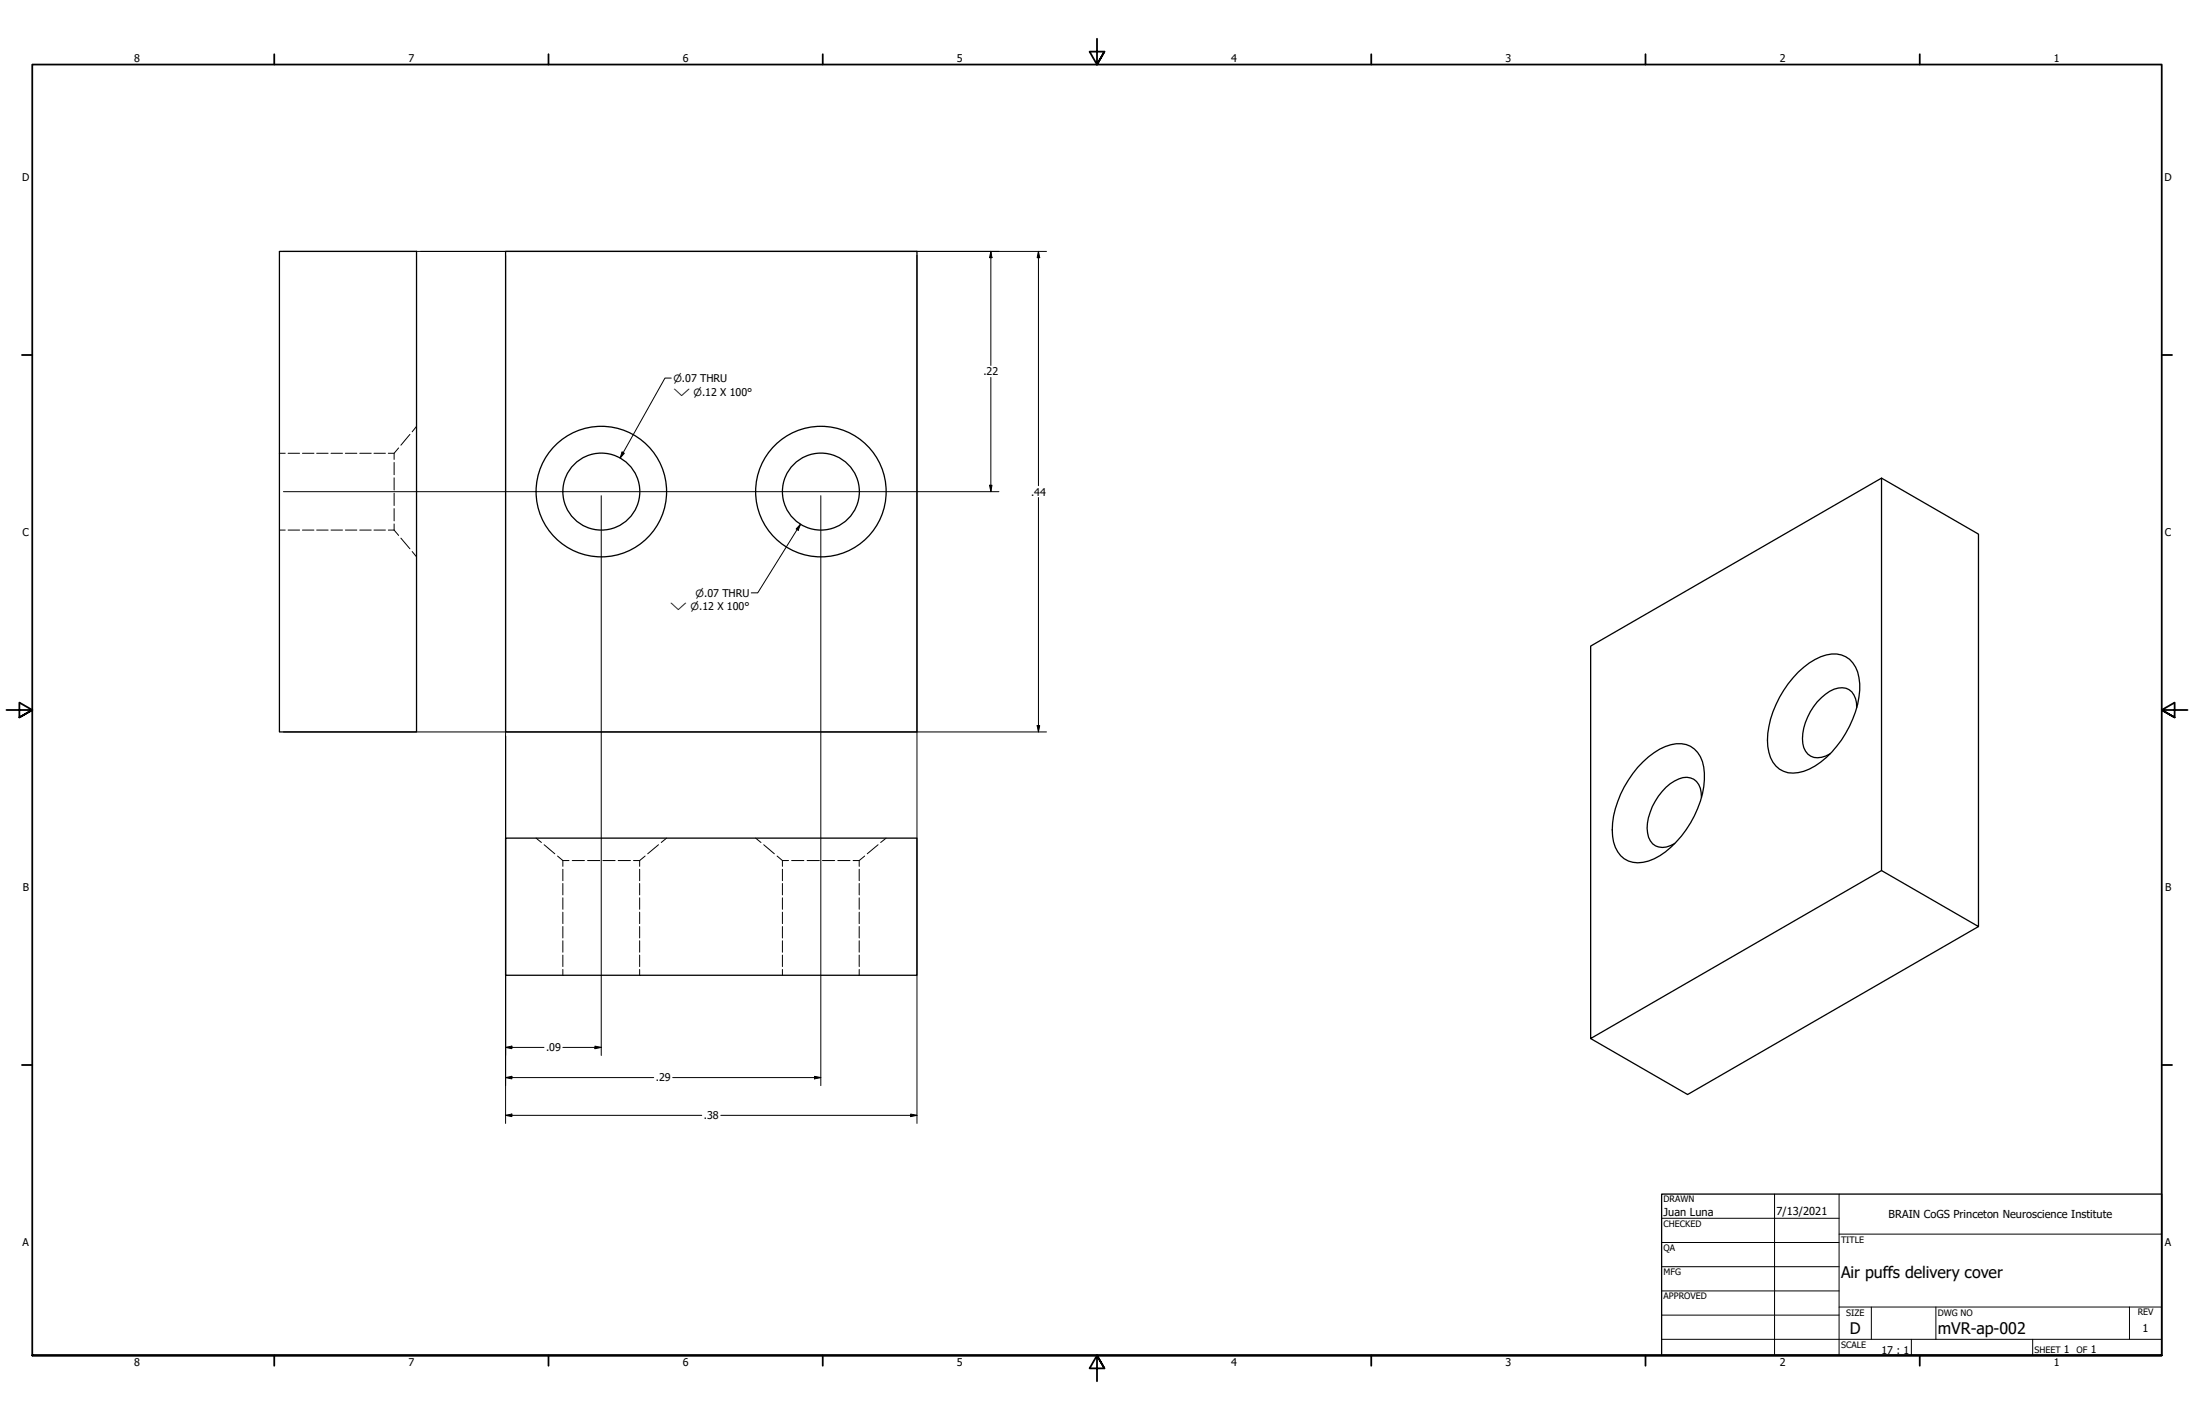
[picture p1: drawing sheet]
<svg xmlns="http://www.w3.org/2000/svg" width="864mm" height="559mm" viewBox="0 0 864 559" stroke-linecap="round" stroke-linejoin="round" font-family="sans-serif">
<!-- layer: Visible (ANSI) -->
<g fill="none" stroke="#000" stroke-width=".51">
<path d="M110 98.9h54v189.1h-54zM199 98.9h161.9v189.1h-161.9zM740.6 188.2v154.4M707.8 264.5a23.4 23.4 0 0 1 13.2-7.1 9.8 9.8 0 0 1 10.7 9.2 33.4 33.4 0 0 1-5.2 21.9 32.8 32.8 0 0 1-16.5 15 9.9 9.9 0 0 1-13.7-7.4 33.2 33.2 0 0 1 5.8-24.4l1.7-2.6zM730.8 278.5a7.2 7.2 0 0 0-4.2-7.7 10.6 10.6 0 0 0-9.7 3.8 23.1 23.1 0 0 0-7.3 17.9 6 6 0 0 0 9.1 5l1.7-.9M646.7 299.8a21 21 0 0 1 15.2-7.1 9.8 9.8 0 0 1 8.7 9.2 37 37 0 0 1-10.8 29.4 22.7 22.7 0 0 1-15.1 8.2 9.6 9.6 0 0 1-9.6-8.2 35.3 35.3 0 0 1 7.6-26.9zM669.7 313.8a7 7 0 0 0-4.3-7.7 10.9 10.9 0 0 0-9.6 3.7 22.7 22.7 0 0 0-7.3 18 6 6 0 0 0 9.1 4.9l1.7-.8M199 329.8h161.9v54h-161.9zM778.8 364.6v-154.4l-38.2-22-114.5 66.1v154.4l114.5-66.1 38.2 22-114.5 66.1-38.2-22"/>
<circle cx="236.7" cy="193.5" r="15.1"/>
<circle cx="236.7" cy="193.5" r="25.7"/>
<circle cx="323.1" cy="193.5" r="15.1"/>
<circle cx="323.1" cy="193.5" r="25.7"/>
</g>
<!-- layer: Hidden (ANSI) -->
<g fill="none" stroke="#000" stroke-width=".39">
<path d="M110 178.4h2.3M113.4 178.4h4.5M119.1 178.4h4.5M124.7 178.4h4.5M130.3 178.4h4.5M136 178.4h4.5M141.6 178.4h4.5M147.2 178.4h4.5M152.8 178.4h2.3M156.9 176.3l-1.8 2.1v2.4M161.4 170.9l-3.6 4.3M164 167.8l-1.8 2.1"/>
<path d="M155.1 182v4.8M155.1 188v4.8M155.1 194.1v4.8M110 208.6h2.3M113.4 208.6h4.5M119.1 208.6h4.5M124.7 208.6h4.5M130.3 208.6h4.5M136 208.6h4.5M141.6 208.6h4.5M147.2 208.6h4.5M152.8 208.6h2.3"/>
<path d="M155.1 200.2v4.8M155.1 206.2v2.4M155.1 208.6l1.8 2.1M157.8 211.8l3.6 4.2M162.2 217l1.8 2.1M211 329.8l2.1 1.7M214.2 332.4l4.2 3.6M219.5 336.9l2.1 1.7M221.6 338.6h2.4M221.6 338.6v2.3M225.2 338.6h4.9M231.3 338.6h4.8"/>
<path d="M237.3 338.6h4.8M243.3 338.6h4.9M249.4 338.6h2.4M251.8 338.6v2.3M253.9 336.9l-2.1 1.7M259.2 332.4l-4.2 3.6M262.4 329.8l-2.1 1.7M297.4 329.8l2.1 1.7M300.6 332.4l4.2 3.6M305.9 336.9l2.1 1.7M308 338.6h2.4M308 338.6v2.3"/>
<path d="M311.6 338.6h4.8M317.7 338.6h4.8M323.7 338.6h4.8M329.8 338.6h4.8M335.8 338.6h2.4M338.2 338.6v2.3M340.4 336.9l-2.2 1.7M345.6 332.4l-4.2 3.6M348.8 329.8l-2.2 1.7M221.6 342.1v4.5M221.6 347.7v4.5M221.6 353.3v4.5"/>
<path d="M221.6 359v4.5M251.8 342.1v4.5M251.8 347.7v4.5M251.8 353.3v4.5M251.8 359v4.5M308 342.1v4.5M308 347.7v4.5M308 353.3v4.5M308 359v4.5M338.2 342.1v4.5M338.2 347.7v4.5M338.2 353.3v4.5"/>
<path d="M338.2 359v4.5M221.6 364.6v4.5M221.6 370.2v4.5M221.6 375.9v4.5M251.8 364.6v4.5M251.8 370.2v4.5M251.8 375.9v4.5M308 364.6v4.5M308 370.2v4.5M308 375.9v4.5M338.2 364.6v4.5M338.2 370.2v4.5"/>
<path d="M338.2 375.9v4.5M221.6 381.5v2.3M251.8 381.5v2.3M308 381.5v2.3M338.2 381.5v2.3"/>
</g>
<!-- layer: Border (ANSI) -->
<g fill="none" stroke="#000" stroke-width=".7">
<path d="M431.8 15.2v10.2l-2.9-5.1h5.8l-2.9 5.1 2.9-5.1M107.9 21.3v4.1M215.9 21.3v4.1M323.8 21.3v4.1M539.8 21.3v4.1M647.7 21.3v4.1M755.6 21.3v4.1M8.6 139.7h4.1M850.9 139.7h4.1M2.5 279.4h10.2l-5.1-2.9v5.8l5.1-2.9-5.1 2.9M861.1 279.4h-10.2l5.1-2.9v5.8l-5.1-2.9 5.1 2.9M8.6 419.1h4.1"/>
<path d="M850.9 419.1h4.1M12.7 533.4v-508h838.2v508h-838.2h838.2M107.9 533.4v4.1M215.9 533.4v4.1M323.8 533.4v4.1M434.7 538.5l-2.9-5.1 2.9 5.1h-5.8l2.9-5.1v10.2M539.8 533.4v4.1M647.7 533.4v4.1M755.6 533.4v4.1"/>
</g>
<!-- layer: Title (ANSI) -->
<g fill="none" stroke="#000" stroke-width=".39">
<path d="M654 479.4h69.9M698.5 469.9v63.5M723.9 469.9v63.5M654 488.9h69.9M654 498.5h69.9M723.9 485.6h127M654 508h69.9M654 517.5h69.9M723.9 514.3h127M736.6 514.3v12.7M762 514.3v12.7M838.2 514.3v12.7"/>
<path d="M654 527h196.9M752.3 527v6.4M800.1 527v6.4"/>
</g>
<path d="M654 469.9h196.9v63.5h-196.9z" fill="none" stroke="#000" stroke-width=".51"/>
<!-- layer: Dimension (ANSI) -->
<g fill="none" stroke="#000" stroke-width=".39">
<path d="M111.6 98.9h300.3M390 98.9l.5 2.5h-1zM390 98.9v44.9M408.7 98.9l.6 2.5h-1.1zM408.7 98.9v92.2M199 100.5v341.6M360.9 100.5v341.6M390 148.5v45M111.6 193.5h281.6M236.7 195.1v220.3M323.1 195.1v232.1M389.5 190.9h1l-.5 2.6z"/>
<path d="M408.7 195.8v92.2M111.6 288h300.3M408.2 285.6h1.1l-.6 2.4zM199 412.2l2.5-.5v1zM199 412.2h15.1M221.6 412.2h15.1M234.2 411.7l2.5 .5-2.5 .5zM199 438.9l2.5-.5v1zM199 424.1l2.5-.6v1.1zM199 438.9h77.2M199 424.1h58.3M264.8 424.1h58.3"/>
<path d="M283.7 438.9h77.2M320.6 423.5l2.5 .6-2.5 .5zM358.5 438.4l2.4 .5-2.4 .5z"/>
</g>
<g fill="#000">
<path d="M390 98.9l.5 2.5h-1z" fill-rule="evenodd"/>
<path d="M408.7 98.9l.6 2.5h-1.1z" fill-rule="evenodd"/>
<path d="M389.5 190.9h1l-.5 2.6z" fill-rule="evenodd"/>
<path d="M408.2 285.6h1.1l-.6 2.4z" fill-rule="evenodd"/>
<path d="M199 412.2l2.5-.5v1z" fill-rule="evenodd"/>
<path d="M234.2 411.7l2.5 .5-2.5 .5z" fill-rule="evenodd"/>
<path d="M199 438.9l2.5-.5v1z" fill-rule="evenodd"/>
<path d="M199 424.1l2.5-.6v1.1z" fill-rule="evenodd"/>
<path d="M320.6 423.5l2.5 .6-2.5 .5z" fill-rule="evenodd"/>
<path d="M358.5 438.4l2.4 .5-2.4 .5z" fill-rule="evenodd"/>
</g>
<!-- layer: Symbol (ANSI) -->
<path d="M264.2 148.8h-2.5l-17.6 31.5M244.9 177.9l.8 .5-1.6 1.9zM315.1 206.3l-.9 2.4-.8-.5zM315.1 206.3l-16.8 27h-2.6" fill="none" stroke="#000" stroke-width=".39"/>
<g fill="#000">
<path d="M244.9 177.9l.8 .5-1.6 1.9z" fill-rule="evenodd"/>
<path d="M315.1 206.3l-.9 2.4-.8-.5z" fill-rule="evenodd"/>
</g>
<g font-size="6.3">
<text x="724.7" y="502.9">Air puffs delivery cover</text>
<text x="728.1" y="524.9">D</text>
<text x="762.8" y="525">mVR-ap-002</text>
</g>
<g font-size="4.3">
<text x="654.8" y="478.6">Juan Luna</text>
<text x="699.3" y="478">7/13/2021</text>
<text x="743.4" y="479.4">BRAIN CoGS Princeton Neuroscience Institute</text>
<text x="843.3" y="524.2">1</text>
</g>
<g font-size="4.2">
<text x="52.8" y="24.4">8</text>
<text x="160.8" y="24.4">7</text>
<text x="268.7" y="24.4">6</text>
<text x="376.7" y="24.4">5</text>
<text x="484.6" y="24.4">4</text>
<text x="592.6" y="24.4">3</text>
<text x="700.5" y="24.4">2</text>
<text x="808.5" y="24.4">1</text>
<text x="8.8" y="71.4">D</text>
<text x="852" y="71.4">D</text>
<text x="387.1" y="147.8">.22</text>
<text x="405.8" y="195">.44</text>
<text x="8.9" y="211.1">C</text>
<text x="852.2" y="211.1">C</text>
<text x="9" y="350.8">B</text>
<text x="852.2" y="350.8">B</text>
<text x="214.9" y="413.7">.09</text>
<text x="258.1" y="425.6">.29</text>
<text x="277.1" y="440.4">.38</text>
<text x="8.9" y="490.5">A</text>
<text x="852.2" y="490.5">A</text>
<text x="740.6" y="532.6">17 : 1</text>
<text x="812.4" y="532.6">1</text>
<text x="823" y="532.6">1</text>
<text x="52.8" y="537.5">8</text>
<text x="160.8" y="537.5">7</text>
<text x="268.7" y="537.5">6</text>
<text x="376.7" y="537.5">5</text>
<text x="484.6" y="537.5">4</text>
<text x="592.6" y="537.5">3</text>
<text x="700.5" y="537.5">2</text>
<text x="808.5" y="537.5">1</text>
</g>
<g font-size="3.9">
<text x="265" y="150.3">⌀.07 THRU</text>
<text x="265" y="155.6">⌵ ⌀.12 X 100°</text>
<text x="273.7" y="234.8">⌀.07 THRU</text>
<text x="263.8" y="240.2">⌵ ⌀.12 X 100°</text>
</g>
<g font-size="3.5">
<text x="654.8" y="473.2">DRAWN</text>
<text x="654.8" y="482.8">CHECKED</text>
<text x="724.7" y="488.9">TITLE</text>
<text x="654.8" y="492.3">QA</text>
<text x="654.8" y="501.8">MFG</text>
<text x="654.8" y="511.4">APPROVED</text>
<text x="726.7" y="517.7">SIZE</text>
<text x="762.8" y="517.7">DWG NO</text>
<text x="841.4" y="517.7">REV</text>
<text x="724.7" y="530.4">SCALE</text>
<text x="800.9" y="532.6">SHEET</text>
<text x="817.4" y="532.6">OF</text>
</g>
</svg>
